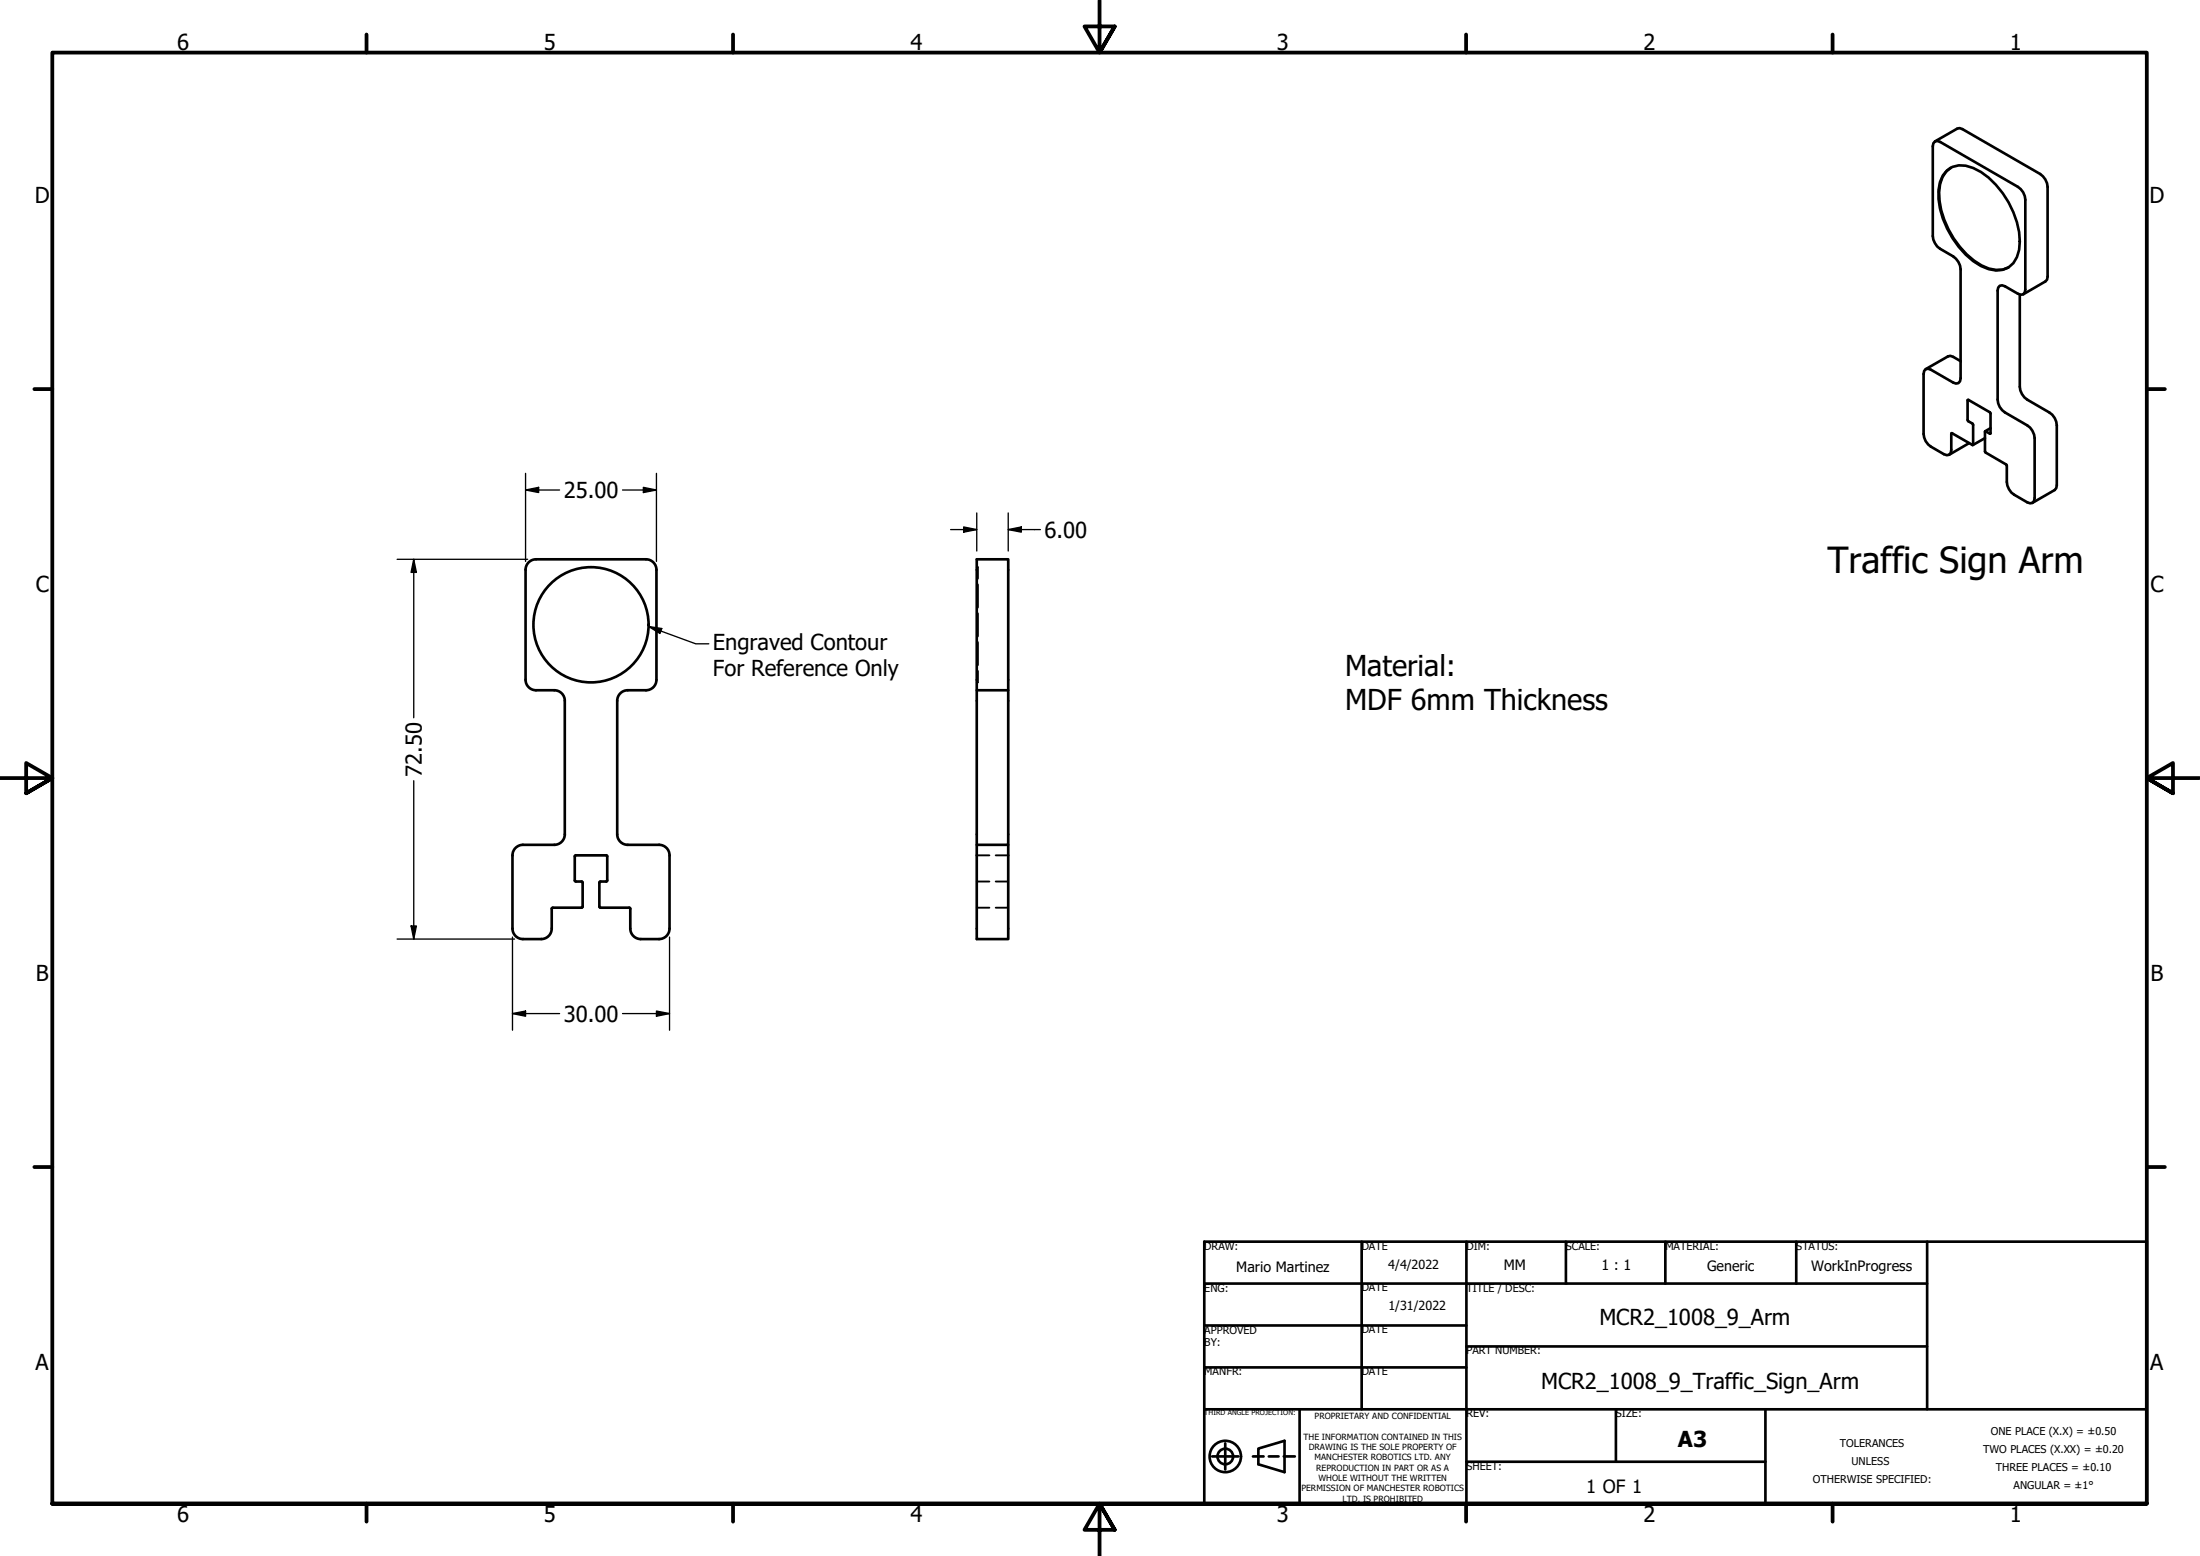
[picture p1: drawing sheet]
<svg xmlns="http://www.w3.org/2000/svg" width="420mm" height="297mm" viewBox="0 0 420 297" stroke-linecap="round" stroke-linejoin="round" font-family="sans-serif">
<!-- layer: Visible (ANSI) -->
<g fill="none" stroke="#000" stroke-width=".51">
<path d="M369.5 27l.5-.1 .5 .2 14.9 8.6a3 3 0 0 1 1.4 2.4v17.2l-.1 .5-.3 .4-.5 .1-3.5-1.8-.5 .1-.3 .3-.1 .6v20.8a3 3 0 0 0 1.4 2.4l4.3 2.5a3.1 3.1 0 0 1 1.4 2.4v11.5l-.1 .5-.3 .4-.5 .1a7.9 7.9 0 0 1-4-2.7l-.4-1.4-.1-3.2-4-2.4-.1-.2v-3.8l.1-.1 .8 .5 .2-.1-.1-3.9-4.2-2.5-.1 .1v3.8l.1 .2 .8 .5 .1 .2v3.8h-.1l-4-2.2-.1 3.8-.3 .3-.5 .1a7.9 7.9 0 0 1-4-2.7l-.4-1.4v-11.4l.1-.6 .3-.3 .4-.1 .6 .2 4.7 2.6 .5-.1 .3-.3 .1-.6v-20.8a3.2 3.2 0 0 0-1.4-2.5l-2.5-1.4a3.2 3.2 0 0 1-1.4-2.4v-17.2l.1-.5zM369.5 27l4.3-2.4 .4-.1 .6 .1 14.8 8.6a3.2 3.2 0 0 1 1.5 2.5v17.1l-.2 .6-.3 .3-4.2 2.5M371.9 32.5a4.5 4.5 0 0 1 5-.4 16.2 16.2 0 0 1 8.3 10.3 10.3 10.3 0 0 1 0 6.7 4.1 4.1 0 0 1-5.4 2.3 14.7 14.7 0 0 1-7.9-7.8 13.3 13.3 0 0 1-1.4-8.8l.6-1.3zM372.5 32a5.4 5.4 0 0 0-2.2 4.7 17 17 0 0 0 8.1 14 5.5 5.5 0 0 0 5.1 .4M385.7 56.2v17.6a3.2 3.2 0 0 0 1.5 2.5l4.2 2.4a3 3 0 0 1 1.4 2.5v11.4l-.1 .6-.3 .3-4.2 2.5M374.4 68.9l-1.9-1-.5 .1-4.2 2.5M376.1 84.6l-3.8 2.2M379.1 83.6l-2.3 1.3M380.2 81.7l-1.1 .6M105.9 131.8a2 2 0 0 1 2 2v25.5a2 2 0 0 1-2 2M105.9 131.8h-3.5a2 2 0 0 1-2-2v-21a2 2 0 0 1 2-2h21a2 2 0 0 1 2 2v21a2 2 0 0 1-2 2h-3.5a2 2 0 0 0-2 2v25.5a2 2 0 0 0 2 2h6a2 2 0 0 1 2 2v14a2 2 0 0 1-2 2h-3.5a2 2 0 0 1-2-2l-.1-4h-5.6l-.2-.2v-4.6l.2-.2h1.1l.2-.2-.1-4.8h-5.9M186.5 131.8h6.1v-25h-6.1v72.5h6.1v-18"/>
<path d="M192.6 131.8v29.5h-6.1M105.9 161.3h-6a2 2 0 0 0-2 2v14a2 2 0 0 0 2 2h3.5a2 2 0 0 0 2-2v-4h5.7M110 163.3l-.2 .2v4.6l.2 .2M110 168.3h1.1M111.1 168.3l.2 .2v4.6l-.2 .2"/>
<circle cx="112.9" cy="119.3" r="11"/>
</g>
<!-- layer: Hidden (ANSI) -->
<g fill="none" stroke="#000" stroke-width=".36">
<path d="M186.5 108.3h.1M186.7 108.3l.1 2.2M186.8 111.6v4.4M186.8 117.1v4.4M186.5 130.3h.1M186.8 122.6v4.4M186.8 128.1l-.1 2.2M186.5 173.3h2.5M186.5 168.3h2.5M186.5 163.3h2.5M190.2 173.3h2.4M190.2 168.3h2.4"/>
<path d="M190.2 163.3h2.4"/>
</g>
<!-- layer: Border (ANSI) -->
<g fill="none" stroke="#000" stroke-width=".72">
<path d="M70 6.6v3.4M140 6.6v3.4M210 0v10l-2.9-5h5.8l-2.9 5 2.9-5M280 6.6v3.4M350 6.6v3.4M6.6 74.3h3.4M410 74.3h3.4M0 148.5h10l-5-2.8v5.7l5-2.9-5 2.9M420 148.5h-10l5-2.8v5.7l-5-2.9 5 2.9M6.6 222.8h3.4M410 222.8h3.4M10 287v-277h400v277h-400h400"/>
<path d="M70 287v3.5M140 287v3.5M212.9 292l-2.9-5 2.9 5h-5.8l2.9-5v10M280 287v3.5M350 287v3.5"/>
</g>
<!-- layer: Title (ANSI) -->
<g fill="none" stroke="#000" stroke-width=".51">
<path d="M230 237h180v50h-180zM260.1 237v32M280.1 237v50M299.1 237v8M318.1 237v8M343 237v8M368 237v32M230 253h50.1M230 245h138M280.1 257h87.9M230 269h180M230 261h50.1"/>
<path d="M231.5 278h5M234 275.5v5M239.3 278h2M240.3 276.5l5-1.5v6l-5-1.5zM242.3 278h1.9M245.2 278h2.1M248.2 269v18M280.1 279h57.1M308.6 269v10M337.2 269v18"/>
<circle cx="234" cy="278" r="3"/>
<circle cx="234" cy="278" r="1.49"/>
</g>
<!-- layer: Dimension (ANSI) -->
<g fill="none" stroke="#000" stroke-width=".25">
<path d="M100.4 93.5l2.5-.5v1zM100.4 93.5h6.5M100.4 90.4v16.8M118.9 93.5h6.5M122.9 93l2.5 .5-2.5 .5zM125.4 90.4v16.8M186.5 97.9v7.3M192.6 97.9v7.3M75.8 106.8h25M79 106.8l.5 2.5h-1zM79 106.8v30.2M181.5 101.1h5"/>
<path d="M184 100.6l2.5 .5-2.5 .5zM192.6 101.1l2.5-.5v1zM192.6 101.1h6.1M79 149v30.3M75.8 179.3h22.5M78.5 176.8h1l-.5 2.5zM97.9 178.9v17.8M127.9 178.9v17.8M97.9 193.5l2.5-.5v1zM97.9 193.5h9M118.9 193.5h9M125.4 193l2.5 .5-2.5 .5z"/>
</g>
<g fill="#000">
<path d="M100.4 93.5l2.5-.5v1z" fill-rule="evenodd"/>
<path d="M122.9 93l2.5 .5-2.5 .5z" fill-rule="evenodd"/>
<path d="M79 106.8l.5 2.5h-1z" fill-rule="evenodd"/>
<path d="M184 100.6l2.5 .5-2.5 .5z" fill-rule="evenodd"/>
<path d="M192.6 101.1l2.5-.5v1z" fill-rule="evenodd"/>
<path d="M78.5 176.8h1l-.5 2.5z" fill-rule="evenodd"/>
<path d="M97.9 193.5l2.5-.5v1z" fill-rule="evenodd"/>
<path d="M125.4 193l2.5 .5-2.5 .5z" fill-rule="evenodd"/>
</g>
<!-- layer: Symbol (ANSI) -->
<path d="M123.9 119.6l2.5 .4-.4 .9zM123.9 119.6l9 3.3h2.5" fill="none" stroke="#000" stroke-width=".25"/>
<path d="M123.9 119.6l2.5 .4-.4 .9z" fill-rule="evenodd" fill="#000"/>
<text font-size="6.9" x="349" y="109.4">Traffic Sign Arm</text>
<g font-size="5.5">
<text x="256.9" y="129">Material:</text>
<text x="256.9" y="135.6">MDF 6mm Thickness</text>
</g>
<g font-size="4.2">
<text x="33.9" y="9.6">6</text>
<text x="103.9" y="9.6">5</text>
<text x="173.9" y="9.6">4</text>
<text x="243.9" y="9.6">3</text>
<text x="313.9" y="9.6">2</text>
<text x="383.9" y="9.6">1</text>
<text x="6.6" y="38.7">D</text>
<text x="410.5" y="38.7">D</text>
<text x="107.7" y="95.1">25.00</text>
<text x="199.5" y="102.6">6.00</text>
<text x="6.8" y="112.9">C</text>
<text x="410.7" y="112.9">C</text>
<text x="136.2" y="124.1">Engraved Contour</text>
<text x="136.2" y="129.1">For Reference Only</text>
<text x="80.5" y="148.2" transform="rotate(-90 80.5 148.2)">72.50</text>
<text x="6.8" y="187.2">B</text>
<text x="410.7" y="187.2">B</text>
<text x="107.7" y="195">30.00</text>
<text x="305.5" y="253">MCR2_1008_9_Arm</text>
<text x="6.8" y="261.4">A</text>
<text x="410.7" y="261.4">A</text>
<text x="294.3" y="265.1">MCR2_1008_9_Traffic_Sign_Arm</text>
<text x="320.5" y="276.3">A3</text>
<text x="33.9" y="290.5">6</text>
<text x="103.9" y="290.5">5</text>
<text x="173.9" y="290.5">4</text>
<text x="243.9" y="290.5">3</text>
<text x="313.9" y="290.5">2</text>
<text x="383.9" y="290.5">1</text>
</g>
<text font-size="3.5" x="302.9" y="285.1">1 OF 1</text>
<g font-size="2.7">
<text x="236.1" y="242.8">Mario Martinez</text>
<text x="287.2" y="242.5">MM</text>
<text x="305.9" y="242.5">1 : 1</text>
<text x="326" y="242.6">Generic</text>
<text x="345.9" y="242.6">WorkInProgress</text>
</g>
<g font-size="2.4">
<text x="265.1" y="242.2">4/4/2022</text>
<text x="265.2" y="250">1/31/2022</text>
</g>
<g font-size="2.1">
<text x="230" y="238.5">DRAW:</text>
<text x="260.1" y="238.5">DATE</text>
<text x="280.1" y="238.5">DIM:</text>
<text x="299.1" y="238.6">SCALE:</text>
<text x="318.1" y="238.5">MATERIAL:</text>
<text x="343" y="238.6">STATUS:</text>
<text x="230" y="246.6">ENG:</text>
<text x="260.1" y="246.5">DATE</text>
<text x="280.1" y="246.6">TITLE / DESC:</text>
<text x="230" y="254.6">APPROVED</text>
<text x="230" y="257">BY:</text>
<text x="260.1" y="254.5">DATE</text>
<text x="230" y="262.5">MANFR:</text>
<text x="260.1" y="262.5">DATE</text>
<text x="280.1" y="258.5">PART NUMBER:</text>
<text x="280.1" y="270.5">REV:</text>
<text x="308.6" y="270.6">SIZE:</text>
<text x="380.2" y="273.9">ONE PLACE (X.X) = ±0.50</text>
<text x="280.1" y="280.6">SHEET:</text>
<text x="351.4" y="276.2">TOLERANCES</text>
<text x="353.6" y="279.6">UNLESS</text>
<text x="378.8" y="277.3">TWO PLACES (X.XX) = ±0.20</text>
<text x="381.1" y="280.8">THREE PLACES = ±0.10</text>
<text x="346.2" y="283.1">OTHERWISE SPECIFIED:</text>
<text x="384.6" y="284.2">ANGULAR = ±1°</text>
</g>
<g font-size="1.6">
<text x="248.9" y="274.8">THE INFORMATION CONTAINED IN THIS</text>
<text x="251.1" y="270.9">PROPRIETARY AND CONFIDENTIAL</text>
<text x="249.9" y="276.8">DRAWING IS THE SOLE PROPERTY OF</text>
<text x="251" y="278.8">MANCHESTER ROBOTICS LTD. ANY</text>
<text x="251.4" y="280.8">REPRODUCTION IN PART OR AS A</text>
<text x="248.5" y="284.7">PERMISSION OF MANCHESTER ROBOTICS</text>
<text x="251.8" y="282.7">WHOLE WITHOUT THE WRITTEN</text>
<text x="256.4" y="286.7">LTD. IS PROHIBITED</text>
</g>
<text font-size="1.4" x="230" y="270.1">THIRD ANGLE PROJECTION:</text>
</svg>
